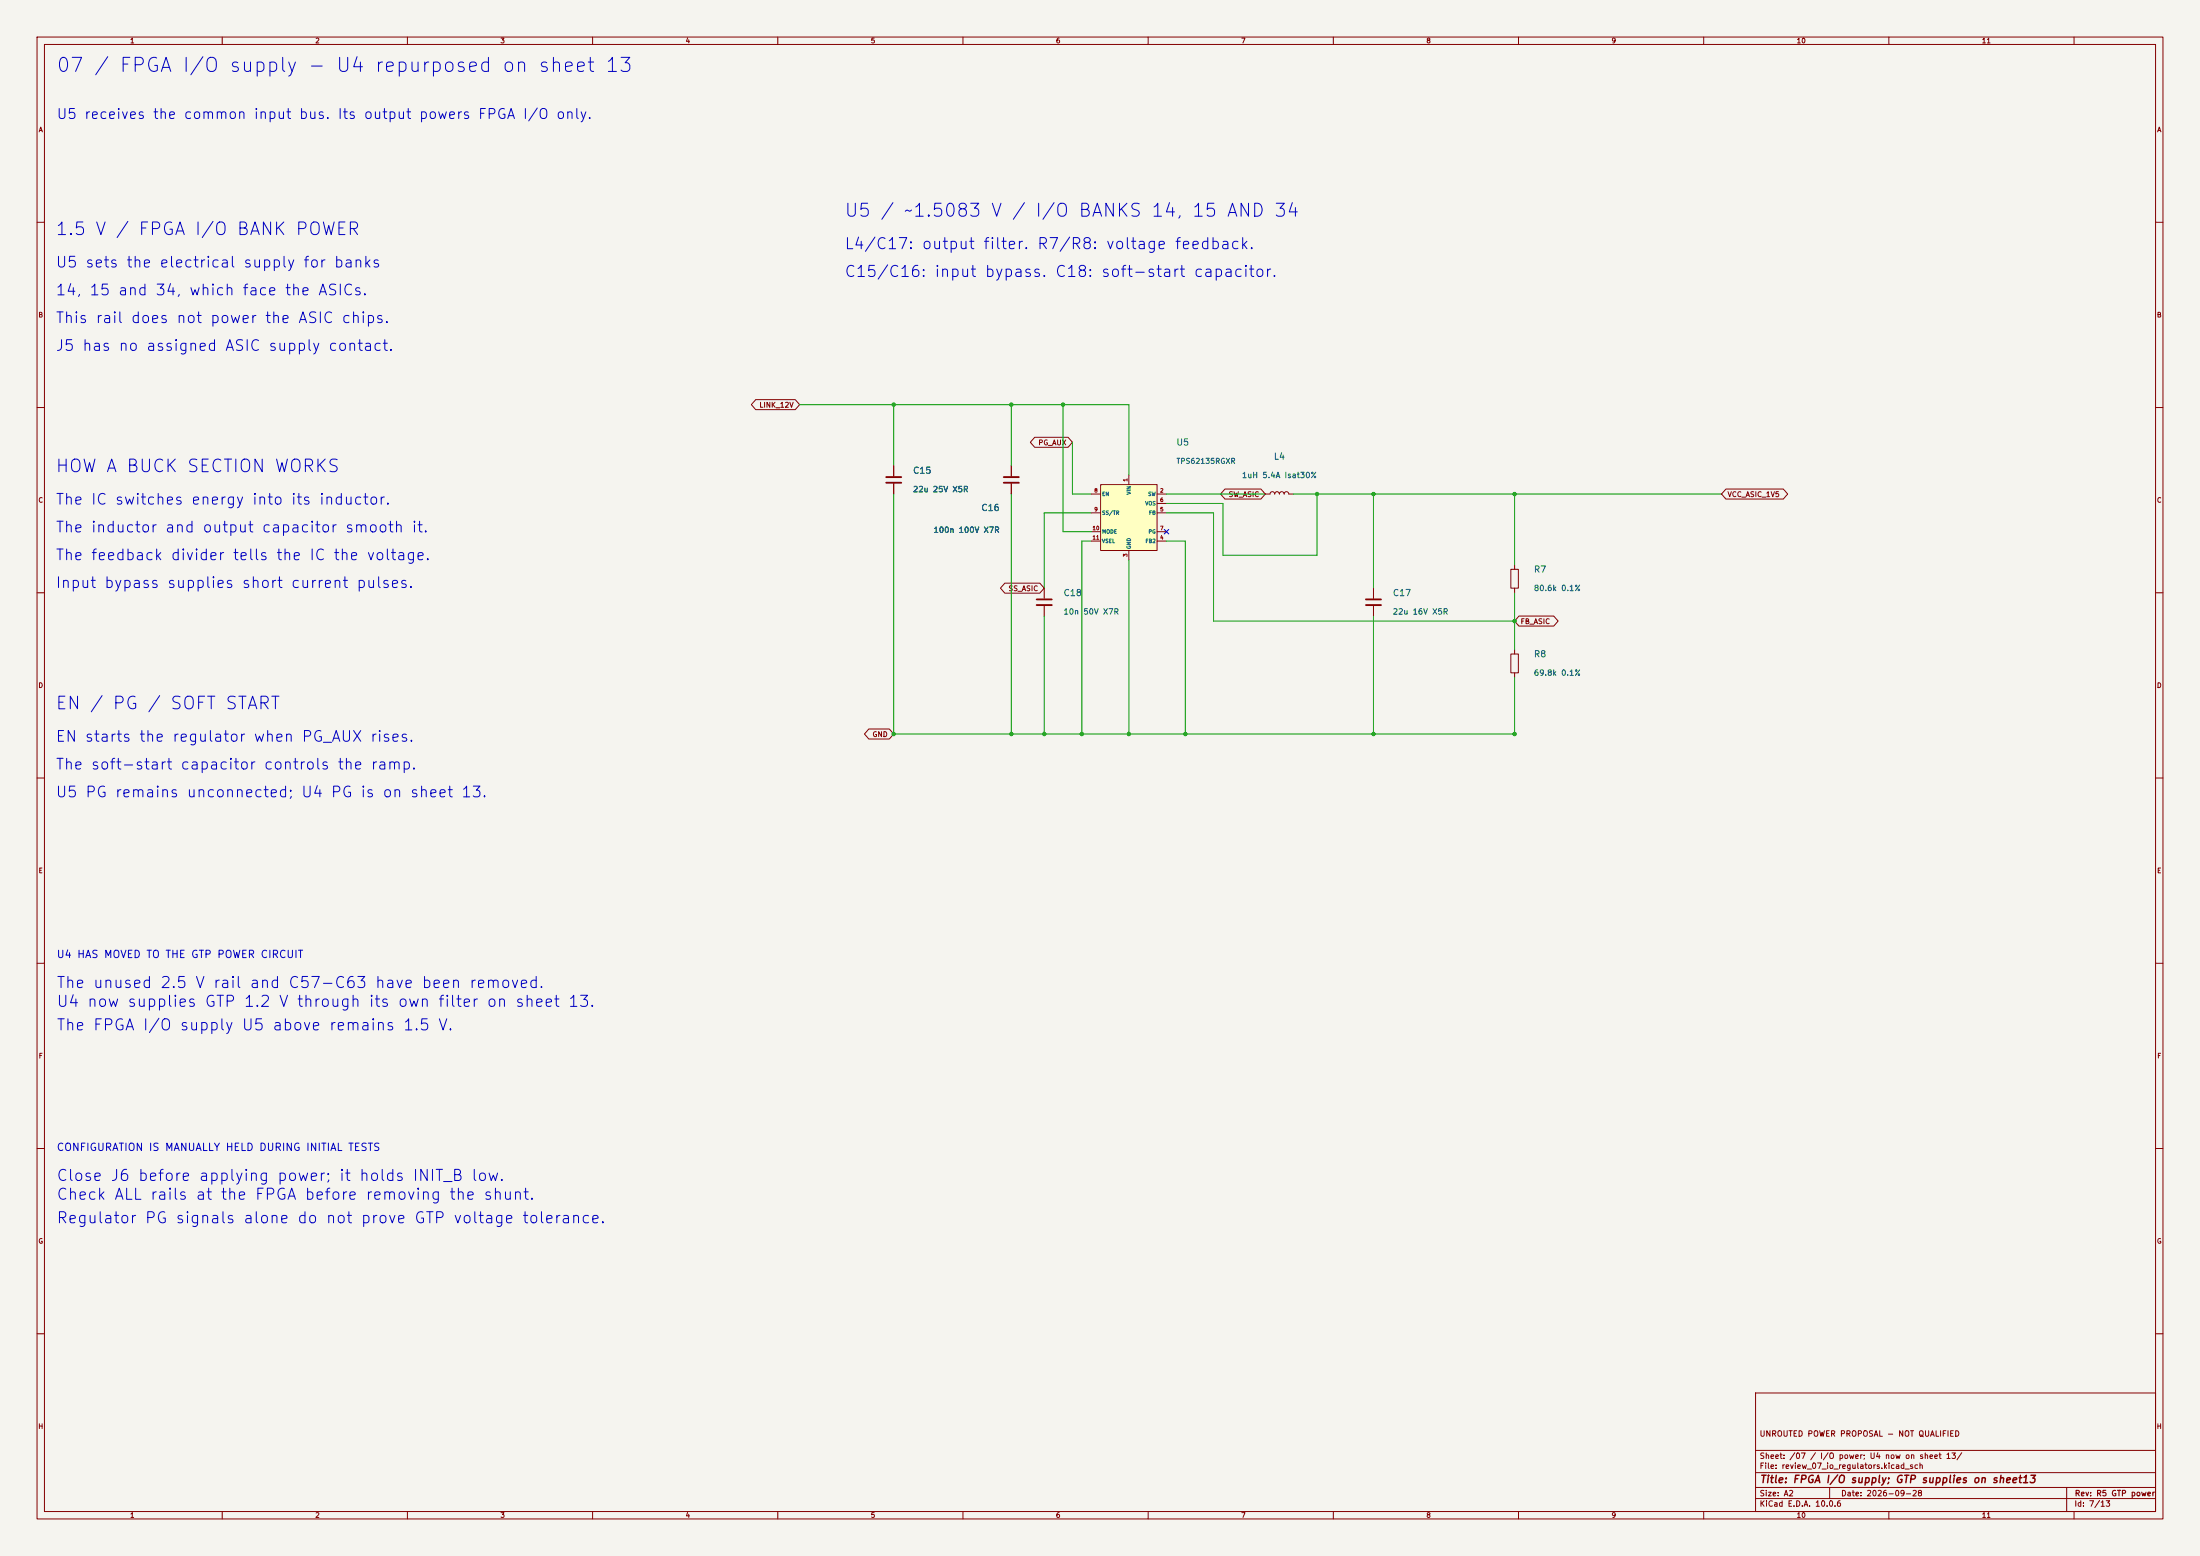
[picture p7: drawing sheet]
<svg xmlns="http://www.w3.org/2000/svg" width="594mm" height="420mm" viewBox="0 0 594 420" stroke-linecap="round" stroke-linejoin="round" font-family="sans-serif">
<path d="M0 0h594v420h-594z" fill="#f5f4ef" stroke="#f5f4ef" stroke-width=".27"/>
<g fill="none" stroke="#840000" stroke-width=".27">
<path d="M10 10h574v400h-574zM12 12h570v396h-570zM60 10v2M110 10v2M160 10v2M210 10v2M260 10v2M310 10v2M360 10v2M410 10v2M460 10v2M510 10v2"/>
<path d="M560 10v2M10 60h2M582 60h2M10 110h2M582 110h2M241.3 125.7v2.8M241.3 130.6v2.8M273 125.7v2.8M273 130.6v2.8M341.6 133.4h1.3l.2-.5 .4-.2 .5 .2 .2 .5 .2-.5 .4-.2 .5 .2 .1 .5 .2-.5 .5-.2 .4 .2 .2 .5 .2-.5 .4-.2 .5 .2 .2 .5h1.2M281.9 158.8v2.7M370.8 158.8v2.7"/>
<path d="M10 160h2M281.9 163.6v2.8M370.8 163.6v2.8M407.9 176.5h2.1v5.1h-2.1zM408.9 175.3v1.2M582 160h2M408.9 181.6v1.3M10 210h2M582 210h2M10 260h2M582 260h2M10 310h2"/>
<path d="M582 310h2M10 360h2M474 376h108v32h-108zM582 360h2M474 397.5h108M474 391.5h108M60 408v2M110 408v2M160 408v2M210 408v2M260 408v2M310 408v2"/>
<path d="M360 408v2M410 408v2M460 408v2M474 404.5h108M474 401.5h108M494 401.5v3M510 408v2M558 401.5v6.5M560 408v2"/>
</g>
<path d="M239.3 128.8h4M239.3 130.3h4M271 128.8h4.1M271 130.3h4.1M279.9 161.8h4.1M279.9 163.3h4.1M368.8 161.8h4.1M368.8 163.3h4.1" fill="none" stroke="#840000" stroke-width=".51"/>
<path d="M297.2 130.8h15.2v17.8h-15.2z" fill="#ffffc2"/>
<g fill="none" stroke="#840000" stroke-width=".27">
<path d="M204 107.9h10.7l1.2 1.3-1.2 1.4h-10.7l-1.1-1.4zM279.4 118h9l1.2 1.4-1.2 1.3h-9l-1.2-1.3zM241.3 125.7v2.8M241.3 130.6v2.8M273 125.7v2.8M273 130.6v2.8M294.6 133.4h2.6M294.6 138.4h2.6M297.2 130.8h15.2v17.8h-15.2zM304.8 128.3v2.5M312.4 133.4h2.6M312.4 138.4h2.6"/>
<path d="M312.4 135.9h2.6M330.7 132h9.7l1.2 1.4-1.2 1.3h-9.7l-1.1-1.3zM466 132h15.5l1.2 1.4-1.2 1.3h-15.5l-1.2-1.3zM271.3 157.4h9.5l1.1 1.4-1.1 1.3h-9.5l-1.2-1.3zM294.6 146.1h2.6M294.6 143.5h2.6M304.8 148.6v2.5M312.4 146.1h2.6M312.4 143.5h2.6M407.9 153.7h2.1v5.1h-2.1zM408.9 152.4v1.3M408.9 158.8v1.2"/>
<path d="M410.1 166.3h9.4l1.2 1.3-1.2 1.4h-9.4l-1.2-1.4zM234.6 196.8h5.5l1.2 1.3-1.2 1.4h-5.5l-1.2-1.4z"/>
</g>
<g fill="none" stroke="#009600" stroke-width=".27">
<path d="M215.9 109.2h88.9v19.1M241.3 109.2v16.5M273 109.2v16.5M287 109.2v34.3h7.6M289.6 119.4v14h5M241.3 133.4v64.7h167.6v-15.2M273 133.4v64.7M294.6 138.4h-12.7v20.4M315 138.4h12.7v29.2h81.2M315 133.4h26.6M349.2 133.4h115.6M355.6 133.4v16.5h-25.4v-14h-15.2"/>
<path d="M370.8 133.4v25.4M408.9 133.4v19M294.6 146.1h-2.5v52M304.8 151.1v47M315 146.1h5v52M281.9 166.4v31.7M370.8 166.4v31.7M408.9 160v15.3"/>
</g>
<path d="M314.4 142.9l1.2 1.2M315.6 142.9l-1.2 1.2" fill="none" stroke="#000084" stroke-width=".27"/>
<g fill="#009600" stroke="#009600" stroke-width=".27">
<circle cx="273" cy="109.2" r=".46"/>
<circle cx="287" cy="109.2" r=".46"/>
<circle cx="241.3" cy="198.1" r=".46"/>
<circle cx="273" cy="198.1" r=".46"/>
<circle cx="241.3" cy="109.2" r=".46"/>
<circle cx="370.8" cy="198.1" r=".46"/>
<circle cx="408.9" cy="198.1" r=".46"/>
<circle cx="281.9" cy="198.1" r=".46"/>
<circle cx="292.1" cy="198.1" r=".46"/>
<circle cx="304.8" cy="198.1" r=".46"/>
<circle cx="320" cy="198.1" r=".46"/>
<circle cx="370.8" cy="133.4" r=".46"/>
<circle cx="355.6" cy="133.4" r=".46"/>
<circle cx="408.9" cy="133.4" r=".46"/>
<circle cx="408.9" cy="167.6" r=".46"/>
</g>
<text font-size="3.8" fill="#0000c2" x="15" y="20.4">07 / FPGA I/O supply - U4 repurposed on sheet 13</text>
<text font-size="3.5" fill="#0000c2" x="227.8" y="59.4">U5 / ~1.5083 V / I/O BANKS 14, 15 AND 34</text>
<g font-size="3.4" fill="#0000c2">
<text x="14.8" y="64.3">1.5 V / FPGA I/O BANK POWER</text>
<text x="14.8" y="128.3">HOW A BUCK SECTION WORKS</text>
<text x="14.8" y="192.3">EN / PG / SOFT START</text>
</g>
<g font-size="3" fill="#0000c2">
<text x="227.8" y="68">L4/C17: output filter. R7/R8: voltage feedback.</text>
<text x="227.8" y="75.5">C15/C16: input bypass. C18: soft-start capacitor.</text>
<text x="15" y="267.5">The unused 2.5 V rail and C57-C63 have been removed.</text>
<text x="15" y="272.5">U4 now supplies GTP 1.2 V through its own filter on sheet 13.</text>
<text x="15" y="278.9">The FPGA I/O supply U5 above remains 1.5 V.</text>
<text x="15" y="319.5">Close J6 before applying power; it holds INIT_B low.</text>
<text x="15" y="324.6">Check ALL rails at the FPGA before removing the shunt.</text>
<text x="15" y="331">Regulator PG signals alone do not prove GTP voltage tolerance.</text>
</g>
<g font-size="2.9" fill="#0000c2">
<text x="14.8" y="73">U5 sets the electrical supply for banks</text>
<text x="14.8" y="80.5">14, 15 and 34, which face the ASICs.</text>
<text x="14.8" y="88">This rail does not power the ASIC chips.</text>
<text x="14.8" y="95.5">J5 has no assigned ASIC supply contact.</text>
<text x="14.8" y="137">The IC switches energy into its inductor.</text>
<text x="14.8" y="144.5">The inductor and output capacitor smooth it.</text>
<text x="14.8" y="152">The feedback divider tells the IC the voltage.</text>
<text x="14.8" y="159.5">Input bypass supplies short current pulses.</text>
<text x="14.8" y="201">EN starts the regulator when PG_AUX rises.</text>
<text x="14.8" y="208.5">The soft-start capacitor controls the ramp.</text>
<text x="14.8" y="216">U5 PG remains unconnected; U4 PG is on sheet 13.</text>
</g>
<text font-size="2.7" fill="#0000c2" x="15.1" y="32.8">U5 receives the common input bus. Its output powers FPGA I/O only.</text>
<g font-size="2" fill="#0000c2">
<text x="15.1" y="259.1">U4 HAS MOVED TO THE GTP POWER CIRCUIT</text>
<text x="15.1" y="311.2">CONFIGURATION IS MANUALLY HELD DURING INITIAL TESTS</text>
</g>
<text font-size="2" fill="#840000" x="475" y="400.8">Title: FPGA I/O supply; GTP supplies on sheet13</text>
<g font-size="1.7" fill="#006464">
<text x="317.5" y="120.7">U5</text>
<text x="343.8" y="124.5">L4</text>
<text x="246.4" y="128.3">C15</text>
<text x="264.8" y="138.3">C16</text>
<text x="414" y="155">R7</text>
<text x="287" y="161.3">C18</text>
<text x="375.9" y="161.3">C17</text>
<text x="414" y="177.8">R8</text>
</g>
<g font-size="1.5" fill="#006464">
<text x="335.2" y="129.4">1uH 5.4A Isat30%</text>
<text x="246.4" y="133.2">22u 25V X5R</text>
<text x="251.9" y="144.2">100n 100V X7R</text>
<text x="414" y="159.9">80.6k 0.1%</text>
<text x="287" y="166.2">10n</text>
<text x="292.4" y="166.2">50V X7R</text>
<text x="375.9" y="166.2">22u 16V X5R</text>
<text x="414" y="182.7">69.8k 0.1%</text>
</g>
<g font-size="1.5" fill="#840000">
<text x="475" y="388.1">UNROUTED POWER PROPOSAL - NOT QUALIFIED</text>
<text x="475" y="394.1">Sheet: /07 / I/O power; U4 now on sheet 13/</text>
<text x="475" y="396.8">File: review_07_io_regulators.kicad_sch</text>
<text x="475" y="407">KiCad E.D.A. 10.0.6</text>
<text x="475" y="404.2">Size: A2</text>
<text x="497" y="404.2">Date: 2026-09-28</text>
<text x="560" y="407">Id: 7/13</text>
<text x="560.1" y="404.2">Rev: R5 GTP power</text>
</g>
<text font-size="1.4" fill="#006464" x="317.5" y="125.5">TPS62135RGXR</text>
<g font-size="1.3" fill="#840000">
<text x="35" y="12">1</text>
<text x="85" y="12">2</text>
<text x="135" y="12">3</text>
<text x="185" y="12">4</text>
<text x="235" y="12">5</text>
<text x="285" y="12">6</text>
<text x="335" y="12">7</text>
<text x="385" y="12">8</text>
<text x="435" y="12">9</text>
<text x="485" y="12">10</text>
<text x="535" y="12">11</text>
<text x="10.3" y="36">A</text>
<text x="582.3" y="36">A</text>
<text x="10.2" y="86">B</text>
<text x="582.2" y="86">B</text>
<text x="204.9" y="110.3">LINK_12V</text>
<text x="280.2" y="120.5">PG_AUX</text>
<text x="10.2" y="136">C</text>
<text x="331.6" y="134.5">SW_ASIC</text>
<text x="466.3" y="134.5">VCC_ASIC_1V5</text>
<text x="582.2" y="136">C</text>
<text x="272.2" y="159.9">SS_ASIC</text>
<text x="410.4" y="168.8">FB_ASIC</text>
<text x="10.2" y="186">D</text>
<text x="582.2" y="186">D</text>
<text x="235.4" y="199.2">GND</text>
<text x="10.3" y="236">E</text>
<text x="582.3" y="236">E</text>
<text x="10.3" y="286">F</text>
<text x="582.3" y="286">F</text>
<text x="10.2" y="336">G</text>
<text x="582.2" y="336">G</text>
<text x="10.2" y="386">H</text>
<text x="582.2" y="386">H</text>
<text x="35" y="410">1</text>
<text x="85" y="410">2</text>
<text x="135" y="410">3</text>
<text x="185" y="410">4</text>
<text x="235" y="410">5</text>
<text x="285" y="410">6</text>
<text x="335" y="410">7</text>
<text x="385" y="410">8</text>
<text x="435" y="410">9</text>
<text x="485" y="410">10</text>
<text x="535" y="410">11</text>
</g>
<g font-size="1" fill="#a90000">
<text x="304.6" y="130.1" transform="rotate(-90 304.6 130.1)">1</text>
<text x="295.3" y="133.2">8</text>
<text x="313.1" y="133.2">2</text>
<text x="313.1" y="135.7">6</text>
<text x="294.9" y="143.3">10</text>
<text x="295.3" y="138.2">9</text>
<text x="313.1" y="138.2">5</text>
<text x="313.1" y="143.3">7</text>
<text x="294.9" y="145.9">11</text>
<text x="313.1" y="145.9">4</text>
<text x="304.6" y="150.4" transform="rotate(-90 304.6 150.4)">3</text>
</g>
<g font-size="1" fill="#006464">
<text x="297.4" y="134.1">EN</text>
<text x="305.6" y="133.6" transform="rotate(-90 305.6 133.6)">VIN</text>
<text x="309.1" y="136.6">VOS</text>
<text x="309.9" y="134.1">SW</text>
<text x="297.4" y="139.2">SS/TR</text>
<text x="310.1" y="139.2">FB</text>
<text x="297.4" y="144.3">MODE</text>
<text x="297.4" y="146.8">VSEL</text>
<text x="305.6" y="148.3" transform="rotate(-90 305.6 148.3)">GND</text>
<text x="309.2" y="146.8">FB2</text>
<text x="310" y="144.3">PG</text>
</g>
</svg>
